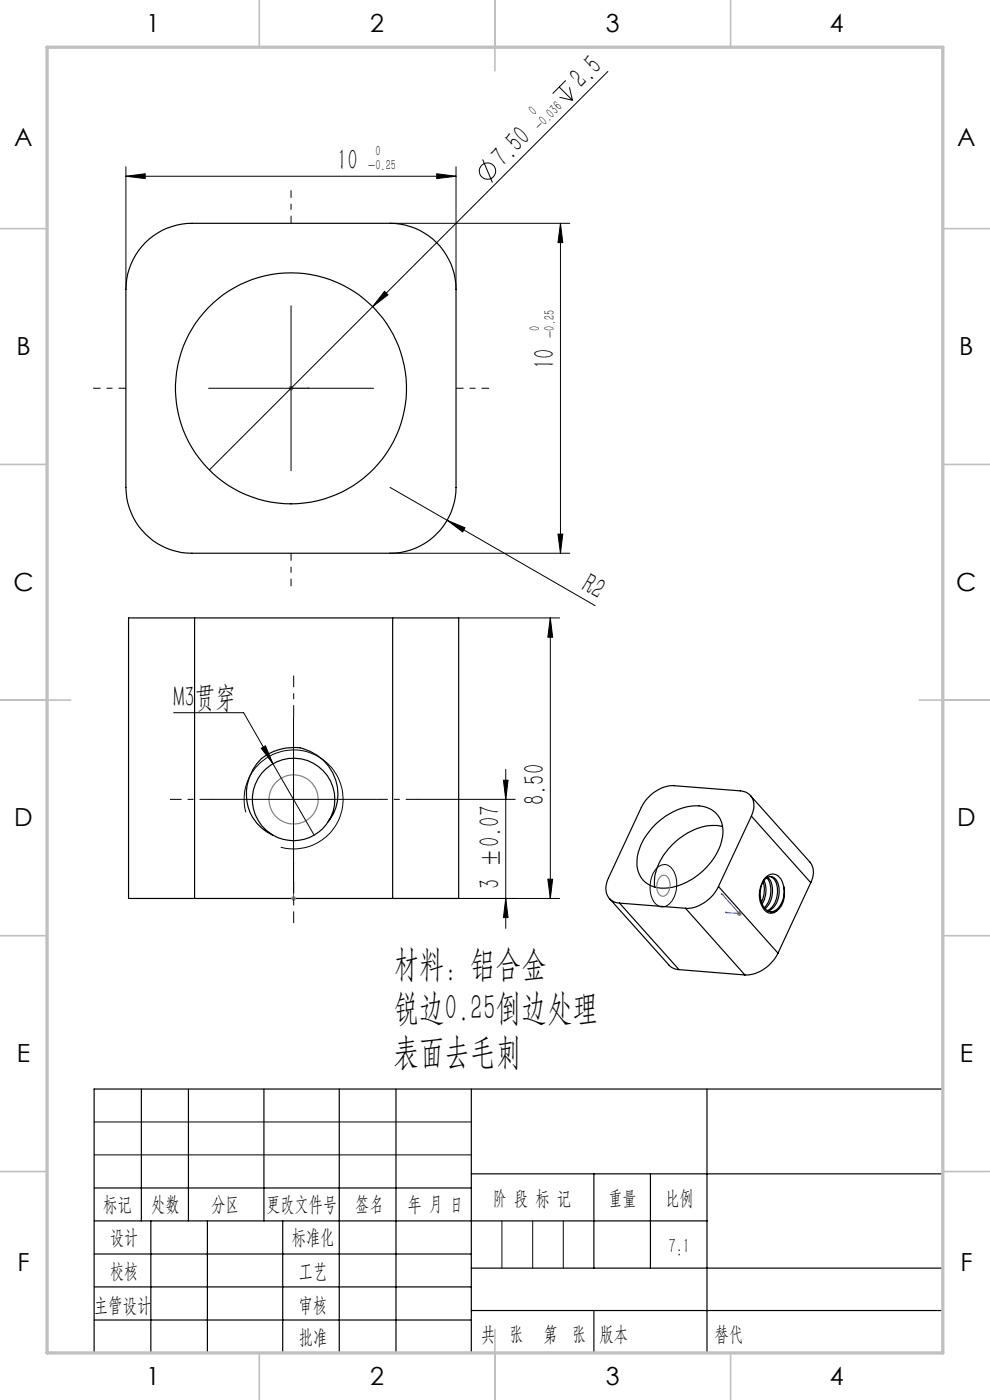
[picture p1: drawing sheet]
<svg xmlns="http://www.w3.org/2000/svg" width="210mm" height="297mm" viewBox="0 0 210 297" stroke-linecap="round" stroke-linejoin="round" font-family="sans-serif">
<g fill="none" stroke="#000" stroke-width=".25">
<path d="M30.8 51.5a13.8 13.8 0 0 1 9.9-4.1h42a14 14 0 0 1 14 14v42a14 14 0 0 1-14 14h-42a14 14 0 0 1-14-14v-42a14.2 14.2 0 0 1 4.1-9.9zM41.3 131.1h-14v59.5h14M41.3 131.1v59.5M41.3 131.1h42M83.3 131.1h14v59.5h-14M83.3 131.1v59.5M69.6 174.3a8.7 8.7 0 0 0-5.9-13.3 8.7 8.7 0 0 0-9.9 10.7 8.7 8.7 0 0 0 13.8 4.8 11.3 11.3 0 0 0 4.1-8 10 10 0 0 0-9.1-9.9 10.2 10.2 0 0 0-8.1 3.4 9.8 9.8 0 0 0 3.2 15.1M138.9 175a12.2 12.2 0 0 1 10.3-3.9 5.3 5.3 0 0 1 3.9 7 14.1 14.1 0 0 1-12 10.3 5.4 5.4 0 0 1-5.9-6.6 12.6 12.6 0 0 1 3.7-6.8zM153.2 175.3a11.6 11.6 0 0 0-10.1 3.5 11.8 11.8 0 0 0-4.3 9l.1 .4M159.2 168.8l12.6 14.1a4 4 0 0 1 .2 4.4M159.4 173.1a3.7 3.7 0 0 0-.8-4.8l-1.2-.5-14.4-1.1a8 8 0 0 0-7 4.6l-6.9 14.9a3.7 3.7 0 0 0 .7 4.9l.9 .4 .7 .1M159.4 173.1l-7 15"/>
<path d="M159.4 173.1l12.6 14.2M41.3 190.6h42M129.3 190.6l12.6 14.1a2.99 2.99 0 0 0 2.1 1M131.4 191.6l14 1.1M131.4 191.6l12.6 14.1M145.4 192.7l12.6 14.1M152.4 188.1a7.9 7.9 0 0 1-7 4.6M152.4 188.1l12.6 14.1M161.9 187.1a5.7 5.7 0 0 1-.4 4.3M162.1 186.8a5.7 5.7 0 0 1-.4 5M162.6 186.2a5 5 0 0 1-.5 6.3M162.8 186.1a4.3 4.3 0 0 1 .7 4.9l-.5 .9-.7 .9"/>
<path d="M163.4 185.9a3.1 3.1 0 0 1 1.5 3.5 4.4 4.4 0 0 1-2.1 3.8M164.9 193.1a2.12 2.12 0 0 1-3.2-1.3 5 5 0 0 1 1-5.6 1.59 1.59 0 0 1 2.3 1.1 4.9 4.9 0 0 1-2.1 6M166.2 188.1a5 5 0 0 1-1.3 5M166.2 188.1a2.81 2.81 0 0 0-2.4-2.7 3.6 3.6 0 0 0-2.6 3.4 4.6 4.6 0 0 0 1.6 4.8 1.81 1.81 0 0 0 2.1-.5M166.2 188.1a4.8 4.8 0 0 1-2.1 5.2l-.6 .1M172 187.3l-7 14.9M144 205.7l14 1.1M165 202.2a8 8 0 0 1-7 4.6M30 231v28M40 231v28M56 231v28M72 231v56"/>
<path d="M84 231v56M100 231v56M150 231v56M200 231h-180v56M20 252h80M20 259h130M32 259v28M44 259v28M60 259v28M100 249h100M126 249v20M138 249v20"/>
<path d="M20 266h80M20 273h80M100 269h100M100 278h100M20 280h80"/>
<circle cx="61.7" cy="82.4" r="24.5"/>
</g>
<g fill="none" stroke="#000" stroke-width=".21">
<path d="M118.6 18.4l2.8 2.9M120 17.1l-2.8 2.8M120.8 18.5l.6 2.8M128.9 15.2l-49.8 49.8M26.7 37.4l4.1-.5v1zM26.7 35.4v26M26.7 37.4h70M92.6 36.9l4.1 .5-4.1 .5zM96.7 35.4v26M102.4 33.8l2.1 4.9M118.7 20.6l2.7 .7M82.7 47.4h38.2"/>
<path d="M118.9 47.4v70M118.9 47.4l.5 4.1h-1zM61.7 64.9v35M79.1 65l-34.7 34.7M81.6 61.8l.7 .7-3.2 2.5zM44.2 82.4h35M82.7 103.4l43.5 25.1M82.7 117.4h38.2M94.9 110.4l3.7 1.6-.5 .9zM118.4 113.3h1l-.5 4.1zM97.3 131.1h21.4M116.7 131.1l.5 4.1h-1z"/>
<path d="M116.7 131.1v59.5M36.8 151.2h14.9l6.2 10.8M55.4 158.7l.9-.5 1.6 3.8zM62.3 152.1v35M44.8 169.6h35M52.1 172.3a10.5 10.5 0 0 1 9.3-13.2 10.5 10.5 0 0 1 11.3 11.4 10.5 10.5 0 0 1-13.2 9.2M57.9 162l8.7 15.2M88.5 169.6h20.8M106.8 165.5h1l-.5 4.1zM107.3 163.2v33.8M83.3 190.6h35.4M107.3 190.6l.5 4.1h-1z"/>
<path d="M116.2 186.5h1l-.5 4.1zM139.3 184.2a2.12 2.12 0 0 1 3.7 .8 6 6 0 0 1-1.4 7 2.18 2.18 0 0 1-3.3-1.4 6.6 6.6 0 0 1 1-6.4zM20 238h80M20 245h80"/>
<circle cx="103.4" cy="36.3" r="1.74"/>
</g>
<g fill="none" stroke="#00f" stroke-width=".21">
<path d="M61.6 82.4h.2zM61.7 82.4h.1M61.7 82.4h3.9M61.8 82.4h.1M65.6 82.4h-.4h.4M62.3 190.6h.1M62.3 190.4h.1M62.3 182.8v7.8M62.3 190.5v.2zM62.3 182.8v.4v-.4M153 189.5l.3 .3zM153 189.5l3.8 4.3"/>
<path d="M153.8 193.6h.4zM153.8 193.6l3 .2M156.6 193.5h.1M156.6 193.5l.2 .3M156.6 193.8h.1zM156.6 193.8h.2"/>
</g>
<path d="M61.2 82.4h1M61.4 82l.7 .7M61.7 81.9v1M62.1 82l-.7 .7M61.8 190.6h1M61.9 190.2l.7 .8M62.3 190.1v1M62.6 190.2l-.7 .8M156.4 193.8h.9M156.5 193.5l.7 .7M156.8 193.3v1M157.2 193.5l-.7 .7" fill="none" stroke="#808080" stroke-width=".21"/>
<g fill="none" stroke="#808080" stroke-width=".25">
<path d="M140.1 186a1.15 1.15 0 0 1 1.2-.2 1.15 1.15 0 0 1 .7 1 2.73 2.73 0 0 1-1.2 3.3 1.69 1.69 0 0 1-1.5-2.1l.3-1.3z"/>
<circle cx="62.3" cy="169.6" r="5.2"/>
</g>
<path d="M61.7 47.4v-7M26.7 82.4h-7M96.7 82.4h7M61.7 117.4v7" fill="none" stroke="#000" stroke-width=".21" stroke-dasharray="30.5 1.3 1.3 1.3" stroke-dashoffset="28.9" stroke-linecap="butt"/>
<path d="M62.3 152.1v-8.8M44.8 169.6h-8.8M79.8 169.6h8.7M62.3 187.1v8.7" fill="none" stroke="#000" stroke-width=".21" stroke-dasharray="30.5 1.3 1.3 1.3" stroke-dashoffset="28" stroke-linecap="butt"/>
<path d="M106.5 259v10M113 259v10M119.5 259v10" fill="none" stroke="#0a0605" stroke-width=".21"/>
<path d="M126 278v9" fill="none" stroke="#0a0605" stroke-width=".25"/>
<g fill="none" stroke="#c0c0c0" stroke-width=".35">
<path d="M55 0v10M105 0v15M155 0v10M0 48.5h10M200 48.5h10M0 98.5h10M200 98.5h10M0 148.5h15M195 148.5h15M0 198.5h10M200 198.5h10M0 248.5h10"/>
<path d="M200 248.5h10M55 287v10M105 282v15M155 287v10"/>
</g>
<path d="M10 10h190v277h-190z" fill="none" stroke="#c0c0c0" stroke-width=".7"/>
<g fill="#00f">
<path d="M153.8 193.6h.4zM153 189.5l.3 .3zM156.6 193.8h.1zM65.2 82.4h.4zM61.6 82.4h.2z"/>
<path d="M62.3 190.5v.2zM62.3 182.8v.4z"/>
</g>
<g fill="#000">
<path d="M81.6 61.8l.7 .7-3.2 2.5zM94.9 110.4l3.7 1.6-.5 .9zM55.4 158.7l.9-.5 1.6 3.8z"/>
<path d="M92.6 36.9l4.1 .5-4.1 .5zM26.7 37.4l4.1-.5v1z"/>
<path d="M118.9 47.4l.5 4.1h-1zM118.4 113.3h1l-.5 4.1zM106.8 165.5h1l-.5 4.1zM107.3 190.6l.5 4.1h-1zM116.7 131.1l.5 4.1h-1zM116.2 186.5h1l-.5 4.1z"/>
</g>
<g font-size="7.8">
<text x="83.5" y="207.1">材料：铝合金</text>
<text x="83.5" y="216.4">锐边0.25倒边处理</text>
<text x="83.5" y="225.6">表面去毛刺</text>
</g>
<g font-size="6.3">
<text x="123.4" y="18.9" transform="rotate(-45 123.4 18.9)">2.5</text>
<text x="106.8" y="35.6" transform="rotate(-45 106.8 35.6)">7.50</text>
<text x="71.5" y="36.1">10</text>
<text x="117.6" y="78.3" transform="rotate(-90 117.6 78.3)">10</text>
<text x="123.1" y="125.2" transform="rotate(30 123.1 125.2)">R2</text>
<text x="36.8" y="150">M3贯穿</text>
<text x="115.5" y="170.8" transform="rotate(-90 115.5 170.8)">8.50</text>
<text x="106" y="188.5" transform="rotate(-90 106 188.5)">3 ±0.07</text>
</g>
<g font-size="5.3">
<text x="31" y="6.8">1</text>
<text x="78.5" y="6.8">2</text>
<text x="128.5" y="6.8">3</text>
<text x="176" y="6.8">4</text>
<text x="3" y="31.1">A</text>
<text x="203" y="31.1">A</text>
<text x="3.5" y="75.3">B</text>
<text x="203.5" y="75.3">B</text>
<text x="2.8" y="125.3">C</text>
<text x="202.8" y="125.3">C</text>
<text x="3" y="175.3">D</text>
<text x="203" y="175.3">D</text>
<text x="3.6" y="225.3">E</text>
<text x="203.6" y="225.3">E</text>
<text x="3.7" y="269.6">F</text>
<text x="203.7" y="269.6">F</text>
<text x="31" y="293.8">1</text>
<text x="78.5" y="293.8">2</text>
<text x="128.5" y="293.8">3</text>
<text x="176" y="293.8">4</text>
</g>
<g font-size="4.4">
<text x="21.9" y="256.9">标记</text>
<text x="32.1" y="256.9">处数</text>
<text x="44.9" y="256.9">分区</text>
<text x="56.5" y="256.9">更改文件号</text>
<text x="75.4" y="256.9">签名</text>
<text x="86.5" y="256.9">年 月 日</text>
<text x="104.5" y="255.6">阶 段 标 记</text>
<text x="129" y="255.6">重量</text>
<text x="141.1" y="255.6">比例</text>
<text x="23.3" y="263.9">设计</text>
<text x="61.9" y="263.9">标准化</text>
<text x="141.8" y="265.7">7:1</text>
<text x="23.3" y="271.1">校核</text>
<text x="63.4" y="271">工艺</text>
<text x="19.9" y="278.3">主管设计</text>
<text x="63.4" y="278.3">审核</text>
<text x="63.4" y="285.2">批准</text>
<text x="102.1" y="284.4">共 张</text>
<text x="115.3" y="284.4">第 张</text>
<text x="127.2" y="284.4">版本</text>
</g>
<text font-size="4.4" fill="#0a0605" x="151.6" y="284.4">替代</text>
<g font-size="3.1">
<text x="113.4" y="24.5" transform="rotate(-45 113.4 24.5)">0</text>
<text x="114.5" y="27.8" transform="rotate(-45 114.5 27.8)">-0.036</text>
<text x="79.6" y="33">0</text>
<text x="78.1" y="36.1">-0.25</text>
<text x="114.5" y="70.1" transform="rotate(-90 114.5 70.1)">0</text>
<text x="117.6" y="71.7" transform="rotate(-90 117.6 71.7)">-0.25</text>
</g>
</svg>
